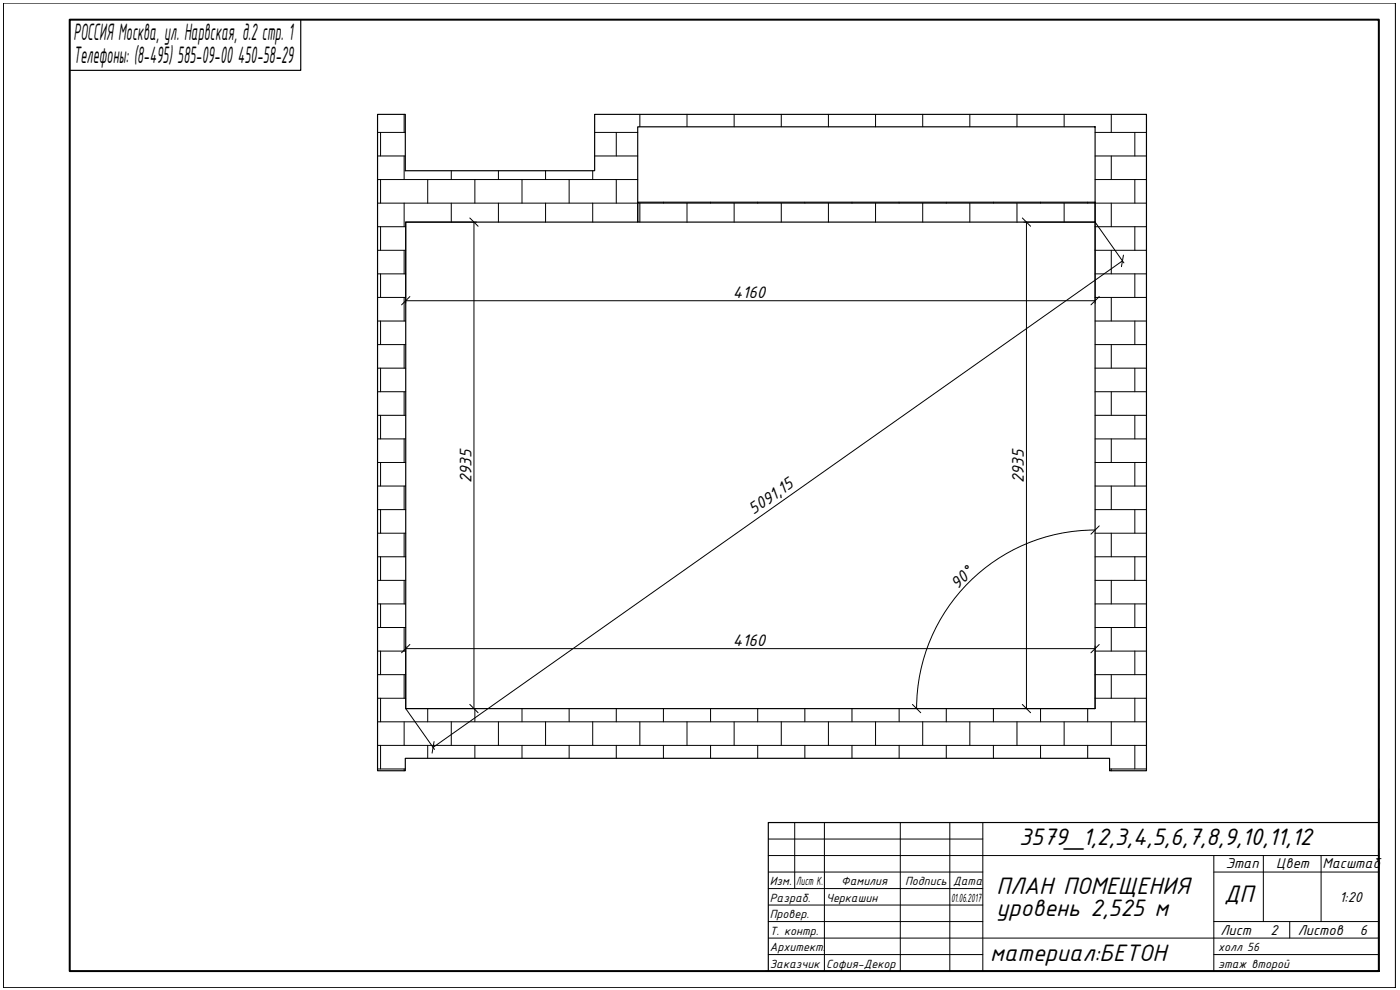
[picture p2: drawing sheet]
<svg xmlns="http://www.w3.org/2000/svg" width="420mm" height="297mm" viewBox="0 0 420 297" stroke-linecap="round" stroke-linejoin="round" font-family="sans-serif">
<path d="M113.3 34.3h8.3v16.9h56.9v-16.9h165.6v197h-11.1v-3.8h-211.4v3.8h-8.3zM121.8 66.6h69.6v-28.6h137.3v174.6h-206.9zM191.4 60.7h137.3v5.9h-137.3z" fill="none" stroke="#000" stroke-width=".35"/>
<g fill="none" stroke="#000" stroke-width=".3">
<path d="M113.3 39.7h8.3M114.2 39.7v7.1M121.3 34.3v5.4M178.5 39.7h12.9M185 39.7v7.1M192 34.3v3.7M206.2 34.3v3.7M220.3 34.3v3.7M234.5 34.3v3.7M248.6 34.3v3.7M262.8 34.3v3.7M276.9 34.3v3.7"/>
<path d="M291.1 34.3v3.7M305.2 34.3v3.7M319.4 34.3v3.7M328.7 39.7h15.4M333.5 34.3v5.4M340.6 39.7v7.1M113.3 46.8h8.3M113.3 53.9h78.1M114.2 53.9v7M121.3 46.8v7.1M128.4 53.9v7M135.4 51.2v2.7"/>
<path d="M142.5 53.9v7M149.6 51.2v2.7M156.7 53.9v7M163.7 51.2v2.7M170.8 53.9v7M177.9 51.2v2.7M178.5 46.8h12.9M185 53.9v7M328.7 46.8h15.4M328.7 53.9h15.4M333.5 46.8v7.1M340.6 53.9v7"/>
<path d="M113.3 60.9h230.8M113.3 68h8.5M113.3 75.1h8.5M114.2 68v7.1M121.3 60.9v7.1M121.3 75.1v7.1M135.4 60.9v5.7M149.6 60.9v5.7M163.7 60.9v5.7M177.9 60.9v5.7M192 60.9v5.7M199.1 60.7v.2"/>
<path d="M206.2 60.9v5.7M213.3 60.7v.2M220.3 60.9v5.7M227.4 60.7v.2M234.5 60.9v5.7M241.5 60.7v.2M248.6 60.9v5.7M255.7 60.7v.2M262.8 60.9v5.7M269.8 60.7v.2M276.9 60.9v5.7M284 60.7v.2"/>
<path d="M291.1 60.9v5.7M298.1 60.7v.2M305.2 60.9v5.7M312.3 60.7v.2M319.4 60.9v5.7M326.4 60.7v.2M328.7 68h15.4M328.7 75.1h15.4M333.5 60.9v7.1M333.5 75.1v7.1M340.6 68v7.1M113.3 82.2h8.5"/>
<path d="M113.3 89.2h8.5M113.3 96.3h8.5M114.2 82.2v7M114.2 96.3v7.1M121.3 89.2v7.1M328.7 82.2h15.4M328.7 89.2h15.4M328.7 96.3h15.4M333.5 89.2v7.1M340.6 82.2v7M340.6 96.3v7.1M113.3 103.4h8.5"/>
<path d="M113.3 110.5h8.5M113.3 117.5h8.5M114.2 110.5v7M121.3 103.4v7.1M121.3 117.5v7.1M328.7 103.4h15.4M328.7 110.5h15.4M328.7 117.5h15.4M333.5 103.4v7.1M333.5 117.5v7.1M340.6 110.5v7M113.3 124.6h8.5"/>
<path d="M113.3 131.7h8.5M113.3 138.8h8.5M114.2 124.6v7.1M114.2 138.8v7M121.3 131.7v7.1M328.7 124.6h15.4M328.7 131.7h15.4M328.7 138.8h15.4M333.5 131.7v7.1M340.6 124.6v7.1M340.6 138.8v7M113.3 145.8h8.5"/>
<path d="M113.3 152.9h8.5M113.3 160h8.5M114.2 152.9v7.1M121.3 145.8v7.1M121.3 160v7.1M328.7 145.8h15.4M328.7 152.9h15.4M328.7 160h15.4M333.5 145.8v7.1M333.5 160v7.1M340.6 152.9v7.1M113.3 167.1h8.5"/>
<path d="M113.3 174.1h8.5M114.2 167.1v7M121.3 174.1v7.1M328.7 167.1h15.4M328.7 174.1h15.4M333.5 174.1v7.1M340.6 167.1v7M113.3 181.2h8.5M113.3 188.3h8.5M113.3 195.4h8.5M114.2 181.2v7.1M114.2 195.4v7"/>
<path d="M121.3 188.3v7.1M328.7 181.2h15.4M328.7 188.3h15.4M328.7 195.4h15.4M333.5 188.3v7.1M340.6 181.2v7.1M340.6 195.4v7M113.3 202.4h8.5M113.3 209.5h8.5M113.3 216.6h230.8M114.2 209.5v7.1M121.3 202.4v7.1"/>
<path d="M121.3 216.6v7M128.4 212.6v4M135.4 216.6v7M142.5 212.6v4M149.6 216.6v7M156.7 212.6v4M163.7 216.6v7M170.8 212.6v4M177.9 216.6v7M185 212.6v4M192 216.6v7M199.1 212.6v4"/>
<path d="M206.2 216.6v7M213.3 212.6v4M220.3 216.6v7M227.4 212.6v4M234.5 216.6v7M241.5 212.6v4M248.6 216.6v7M255.7 212.6v4M262.8 216.6v7M269.8 212.6v4M276.9 216.6v7M284 212.6v4"/>
<path d="M291.1 216.6v7M298.1 212.6v4M305.2 216.6v7M312.3 212.6v4M319.4 216.6v7M326.4 212.6v4M328.7 202.4h15.4M328.7 209.5h15.4M333.5 202.4v7.1M333.5 216.6v7M340.6 209.5v7.1M113.3 223.6h230.8"/>
<path d="M113.3 230.7h8.3M114.2 223.6v7.1M121.3 230.7v.6M128.4 223.6v3.9M142.5 223.6v3.9M156.7 223.6v3.9M170.8 223.6v3.9M185 223.6v3.9M199.1 223.6v3.9M213.3 223.6v3.9M227.4 223.6v3.9M241.5 223.6v3.9"/>
<path d="M255.7 223.6v3.9M269.8 223.6v3.9M284 223.6v3.9M298.1 223.6v3.9M312.3 223.6v3.9M326.4 223.6v3.9M333 230.7h11.1M333.5 230.7v.6M340.6 223.6v7.1"/>
</g>
<g fill="none" stroke="#000" stroke-width=".3">
<path d="M1 .9h417.8v295.4h-417.8zM413.8 236.7v54.7h-184M230.6 246.8h64.4v44.6M230.6 256.7h183.2M230.6 251.7h64.4M238.5 246.8v19.8M247.4 246.8v44.6M270.2 246.8v44.6M285.1 246.8v44.6M364.3 256.7v34.7M379.1 256.7v19.8M396.5 256.7v19.8"/>
<path d="M230.6 276.5h64.4M230.6 271.6h64.4M230.6 266.6h64.4M230.6 261.7h64.4M364.3 276.5h49.5M364.3 261.7h49.5M387.1 276.5v5M230.6 286.4h64.4M230.6 281.5h183.2M364.3 286.4h49.5"/>
</g>
<path d="M20.9 5.9h392.9v285.5h-392.9z" fill="none" stroke="#000" stroke-width=".6"/>
<path d="M90.3 5.9v15.2h-69.4M413.8 246.8h-183.2v44.6" fill="none" stroke="#000" stroke-width=".35"/>
<g fill="none" stroke="#000" stroke-width=".3">
<path d="M142.2 66.6v146M143 66.6h-21.2v24.4M307.3 66.6h21.4M308.1 66.6v146M328.7 66.6v24.4M328.7 66.6l8.6 12.3M336.9 78.3l-206.9 145.9M121.8 90.2h206.9M328.7 159a53.6 53.6 0 0 0-53.6 53.6M121.8 193.9v18.7M121.8 194.6h206.9M328.7 193.9v18.7h-21.4"/>
<path d="M121.8 212.6h21.2M121.8 212.6l8.6 12.3"/>
</g>
<path d="M141 65.4l2.5 2.5M306.8 65.4l2.5 2.5M337.2 76.5l-.6 3.5M123 89l-2.5 2.5M329.9 89l-2.5 2.5M329.9 157.8l-2.5 2.5M123 193.4l-2.5 2.5M329.9 193.4l-2.5 2.5M141 211.4l2.5 2.4M273.8 211.4l2.5 2.4M306.8 211.4l2.5 2.4M130.3 222.5l-.6 3.5" fill="none" stroke="#000" stroke-width=".3"/>
<g font-size="7.7">
<text x="22.1" y="12.1">РОССИЯ Москва, ул. Нарвская, д.2 стр. 1</text>
<text x="22.1" y="18.9">Телефоны: (8-495) 585-09-00 450-58-29</text>
<text x="305.9" y="253.6">3579_1,2,3,4,5,6,7,8,9,10,11,12</text>
<text x="299.1" y="268.3">ПЛАН ПОМЕЩЕНИЯ</text>
<text x="299.1" y="274.9">уровень 2,525 м</text>
<text x="367.3" y="270.5">ДП</text>
<text x="297.2" y="288.3">материал:БЕТОН</text>
</g>
<g font-size="5.4">
<text x="219.9" y="89.5">4160</text>
<text x="141.5" y="145" transform="rotate(-90 141.5 145)">2935</text>
<text x="307.3" y="145" transform="rotate(-90 307.3 145)">2935</text>
<text x="226.2" y="154.6" transform="rotate(-35 226.2 154.6)">5091,15</text>
<text x="287.3" y="177.1" transform="rotate(-45 287.3 177.1)">90°</text>
<text x="219.9" y="193.9">4160</text>
</g>
<g font-size="4.6">
<text x="367.9" y="260.4">Этап</text>
<text x="383" y="260.4">Цвет</text>
<text x="396.9" y="260.4">Масштаб</text>
<text x="402" y="270.5">1:20</text>
<text x="366.3" y="280.5">Лист</text>
<text x="381.3" y="280.5">2</text>
<text x="389.5" y="280.5">Листов</text>
<text x="408.1" y="280.5">6</text>
</g>
<g font-size="3.8">
<text x="231" y="265.6">Изм.</text>
<text x="239" y="265.6">Лист К.</text>
<text x="252.4" y="265.6">Фамилия</text>
<text x="271.6" y="265.6">Подпись</text>
<text x="286" y="265.6">Дата</text>
<text x="231" y="270.6">Разраб.</text>
<text x="231" y="275.5">Провер.</text>
<text x="247.9" y="270.6">Черкашин</text>
<text x="285.4" y="270.6">01.06.2017</text>
<text x="231" y="280.5">Т. контр.</text>
<text x="231" y="285.4">Архитект.</text>
<text x="365.6" y="285.4">холл 56</text>
<text x="231" y="290.4">Заказчик</text>
<text x="247.9" y="290.4">София-Декор</text>
<text x="365.6" y="290.4">этаж второй</text>
</g>
</svg>
